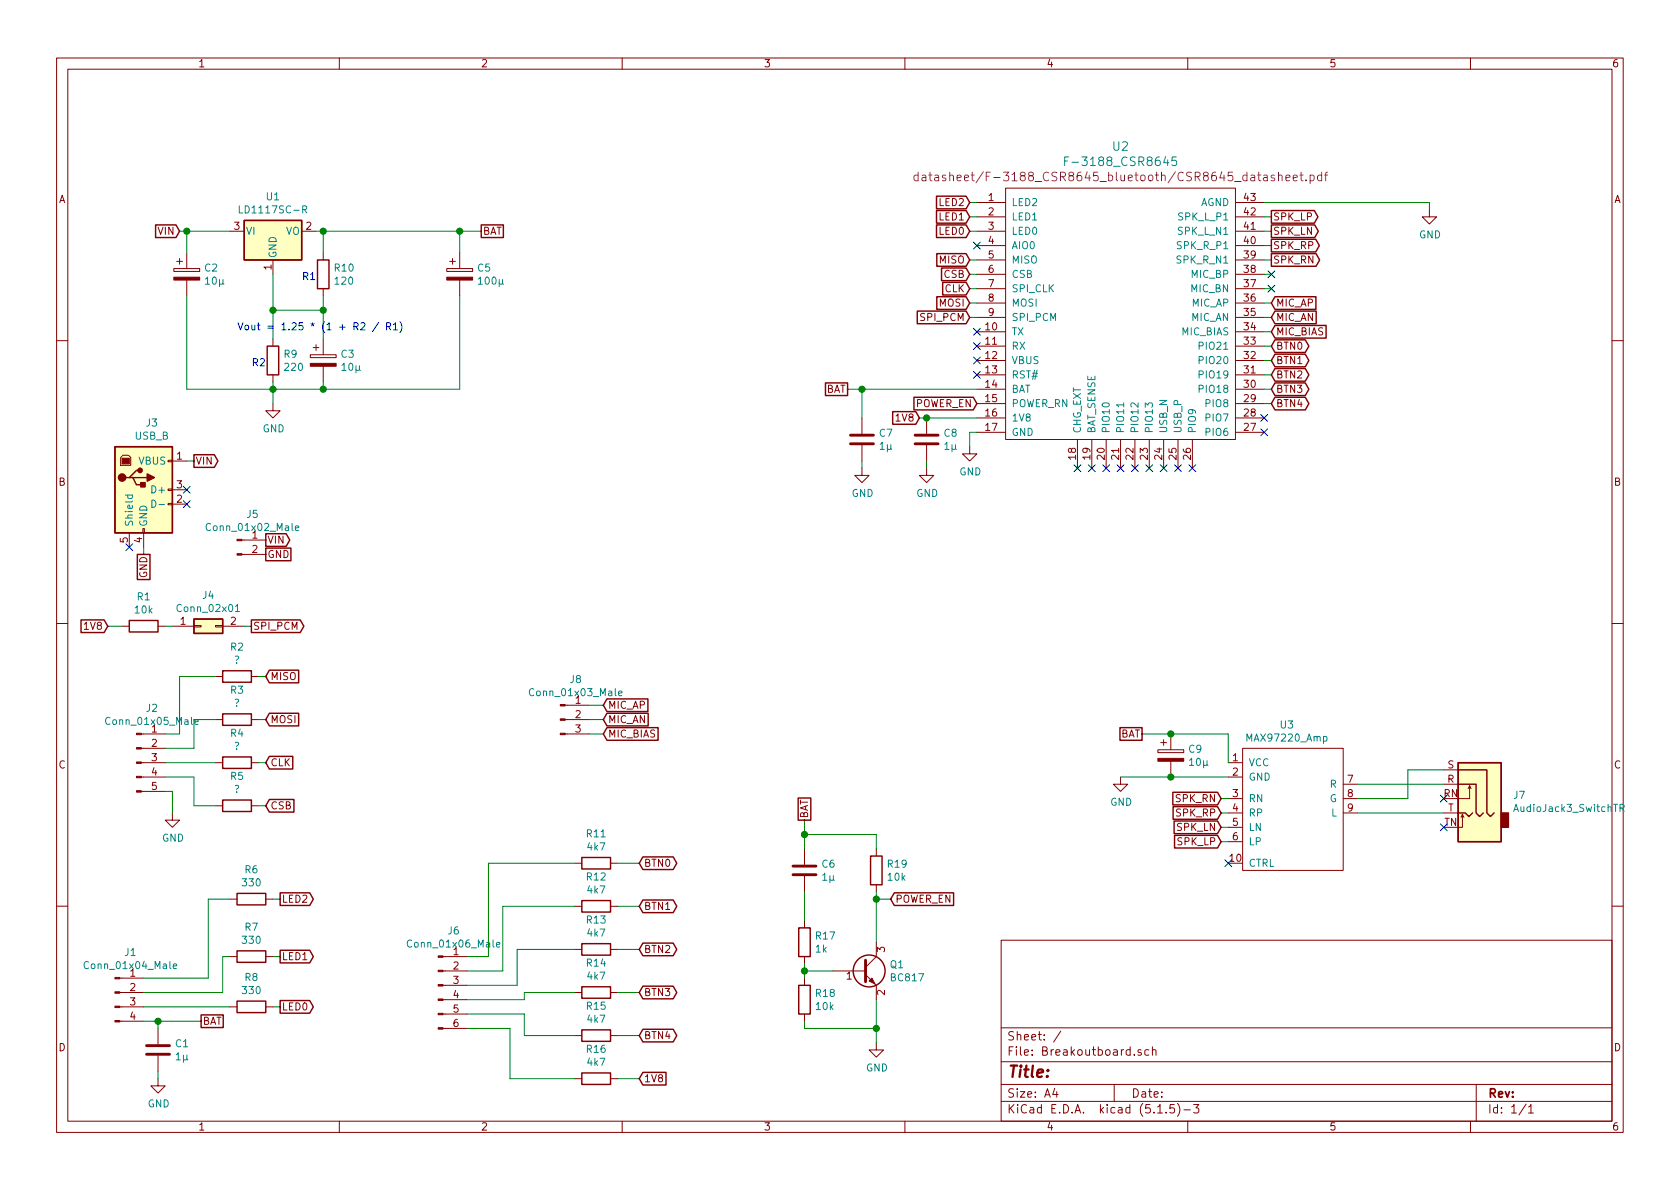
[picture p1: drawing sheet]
EESchema Schematic File Version 4
EELAYER 30 0
EELAYER END
$Descr A4 11693 8268
encoding utf-8
Sheet 1 1
Title ""
Date ""
Rev ""
Comp ""
Comment1 ""
Comment2 ""
Comment3 ""
Comment4 ""
$EndDescr
$Comp
L Breakoutboard-rescue:F-3188_CSR8645-F-3188_CSR8645 U2
U 1 1
P 8000 2950
F 0 "U2" H 7800 4893 60  0000 C CNN
F 1 "F-3188_CSR8645" H 7800 4787 60  0000 C CNN
F 2 "bluetooth:F-3188_CSR8645" H 8000 1250 60  0001 C CNN
F 3 "datasheet/F-3188_CSR8645_bluetooth/CSR8645_datasheet.pdf" H 7800 4681 60  0000 C CNN
	1    8000 2950
	1    0    0    -1  
$EndComp
$Comp
L Regulator_Linear:LD1117S33TR_SOT223 U1
U 1 1
P 1900 1600
F 0 "U1" H 1900 1842 50  0000 C CNN
F 1 "LD1117SC-R" H 1900 1751 50  0000 C CNN
F 2 "Package_TO_SOT_SMD:SOT-223-3_TabPin2" H 1900 1800 50  0001 C CNN
F 3 "http://www.st.com/st-web-ui/static/active/en/resource/technical/document/datasheet/CD00000544.pdf" H 2000 1350 50  0001 C CNN
	1    1900 1600
	1    0    0    -1  
$EndComp
$Comp
L Device:CP C2
U 1 1
P 1300 1900
F 0 "C2" H 1418 1946 50  0000 L CNN
F 1 "10µ" H 1418 1855 50  0000 L CNN
F 2 "Capacitor_THT:CP_Radial_D5.0mm_P2.00mm" H 1338 1750 50  0001 C CNN
F 3 "~" H 1300 1900 50  0001 C CNN
	1    1300 1900
	1    0    0    -1  
$EndComp
$Comp
L Device:CP C3
U 1 1
P 2250 2500
F 0 "C3" H 2368 2546 50  0000 L CNN
F 1 "10µ" H 2368 2455 50  0000 L CNN
F 2 "Capacitor_THT:CP_Radial_D5.0mm_P2.00mm" H 2288 2350 50  0001 C CNN
F 3 "~" H 2250 2500 50  0001 C CNN
	1    2250 2500
	1    0    0    -1  
$EndComp
$Comp
L Device:R R9
U 1 1
P 1900 2500
F 0 "R9" H 1970 2546 50  0000 L CNN
F 1 "220" H 1970 2455 50  0000 L CNN
F 2 "Resistor_SMD:R_0805_2012Metric_Pad1.15x1.40mm_HandSolder" V 1830 2500 50  0001 C CNN
F 3 "~" H 1900 2500 50  0001 C CNN
	1    1900 2500
	1    0    0    -1  
$EndComp
$Comp
L Device:R R10
U 1 1
P 2250 1900
F 0 "R10" H 2320 1946 50  0000 L CNN
F 1 "120" H 2320 1855 50  0000 L CNN
F 2 "Resistor_SMD:R_0805_2012Metric_Pad1.15x1.40mm_HandSolder" V 2180 1900 50  0001 C CNN
F 3 "~" H 2250 1900 50  0001 C CNN
	1    2250 1900
	1    0    0    -1  
$EndComp
Wire Wire Line
	1900 2800 1900 2700
Wire Wire Line
	1300 2050 1300 2700
Wire Wire Line
	1300 2700 1900 2700
Connection ~ 1900 2700
Wire Wire Line
	1900 2700 1900 2650
Wire Wire Line
	2250 2650 2250 2700
Wire Wire Line
	2250 2700 1900 2700
Connection ~ 2250 2700
Wire Wire Line
	1900 2350 1900 2150
Wire Wire Line
	1300 1750 1300 1600
Wire Wire Line
	2200 1600 2250 1600
Wire Wire Line
	2250 1600 2250 1750
Connection ~ 2250 1600
$Comp
L Device:CP C5
U 1 1
P 3200 1900
F 0 "C5" H 3318 1946 50  0000 L CNN
F 1 "100µ" H 3318 1855 50  0000 L CNN
F 2 "Capacitor_THT:CP_Radial_D6.3mm_P2.50mm" H 3238 1750 50  0001 C CNN
F 3 "~" H 3200 1900 50  0001 C CNN
	1    3200 1900
	1    0    0    -1  
$EndComp
Wire Wire Line
	3200 1600 3200 1750
Wire Wire Line
	3200 2050 3200 2700
Wire Wire Line
	1900 2150 2250 2150
Wire Wire Line
	2250 2050 2250 2150
Connection ~ 1900 2150
Wire Wire Line
	1900 2150 1900 1900
Connection ~ 2250 2150
Wire Wire Line
	2250 2150 2250 2350
Text Notes 1650 2300 0    50   ~ 0
Vout = 1.25 * (1 + R2 / R1)
Text Notes 2100 1950 0    50   ~ 0
R1
Text Notes 1750 2550 0    50   ~ 0
R2
$Comp
L power:GND #PWR0101
U 1 1
P 6750 3100
F 0 "#PWR0101" H 6750 2850 50  0001 C CNN
F 1 "GND" H 6755 2927 50  0000 C CNN
F 2 "" H 6750 3100 50  0001 C CNN
F 3 "" H 6750 3100 50  0001 C CNN
	1    6750 3100
	1    0    0    -1  
$EndComp
Wire Wire Line
	6750 3100 6750 3000
Wire Wire Line
	6750 3000 6800 3000
$Comp
L power:GND #PWR0102
U 1 1
P 9950 1450
F 0 "#PWR0102" H 9950 1200 50  0001 C CNN
F 1 "GND" H 9955 1277 50  0000 C CNN
F 2 "" H 9950 1450 50  0001 C CNN
F 3 "" H 9950 1450 50  0001 C CNN
	1    9950 1450
	1    0    0    -1  
$EndComp
Wire Wire Line
	8800 1400 9950 1400
Wire Wire Line
	9950 1400 9950 1450
$Comp
L power:GND #PWR0103
U 1 1
P 1900 2800
F 0 "#PWR0103" H 1900 2550 50  0001 C CNN
F 1 "GND" H 1905 2627 50  0000 C CNN
F 2 "" H 1900 2800 50  0001 C CNN
F 3 "" H 1900 2800 50  0001 C CNN
	1    1900 2800
	1    0    0    -1  
$EndComp
Text GLabel 3350 1600 2    50   UnSpc ~ 0
BAT
Wire Wire Line
	3200 1600 3350 1600
Connection ~ 3200 1600
Text GLabel 5900 2700 0    50   UnSpc ~ 0
BAT
Text GLabel 6400 2900 0    50   Input ~ 0
1V8
NoConn ~ 6800 2600
NoConn ~ 6800 2400
NoConn ~ 6800 2300
NoConn ~ 7500 3250
NoConn ~ 7600 3250
$Comp
L Connector:Conn_01x02_Male J5
U 1 1
P 1650 3750
F 0 "J5" H 1758 3931 50  0000 C CNN
F 1 "Conn_01x02_Male" H 1758 3840 50  0000 C CNN
F 2 "Connector_PinHeader_2.54mm:PinHeader_1x02_P2.54mm_Vertical" H 1650 3750 50  0001 C CNN
F 3 "~" H 1650 3750 50  0001 C CNN
	1    1650 3750
	1    0    0    -1  
$EndComp
Text GLabel 1850 3750 2    50   Output ~ 0
VIN
Text GLabel 1850 3850 2    50   UnSpc ~ 0
GND
Text GLabel 1250 1600 0    50   Input ~ 0
VIN
Wire Wire Line
	1250 1600 1300 1600
Connection ~ 1300 1600
Wire Wire Line
	1300 1600 1600 1600
NoConn ~ 8100 3250
NoConn ~ 8200 3250
NoConn ~ 6800 2500
$Comp
L Connector:Conn_01x04_Male J1
U 1 1
P 800 6900
F 0 "J1" H 908 7181 50  0000 C CNN
F 1 "Conn_01x04_Male" H 908 7090 50  0000 C CNN
F 2 "Connector_PinHeader_2.54mm:PinHeader_1x04_P2.54mm_Vertical" H 800 6900 50  0001 C CNN
F 3 "~" H 800 6900 50  0001 C CNN
	1    800  6900
	1    0    0    -1  
$EndComp
$Comp
L Device:R R6
U 1 1
P 1750 6250
F 0 "R6" V 1543 6250 50  0000 C CNN
F 1 "330" V 1634 6250 50  0000 C CNN
F 2 "Resistor_SMD:R_0805_2012Metric_Pad1.15x1.40mm_HandSolder" V 1680 6250 50  0001 C CNN
F 3 "~" H 1750 6250 50  0001 C CNN
	1    1750 6250
	0    1    1    0   
$EndComp
$Comp
L Device:R R8
U 1 1
P 1750 7000
F 0 "R8" V 1543 7000 50  0000 C CNN
F 1 "330" V 1634 7000 50  0000 C CNN
F 2 "Resistor_SMD:R_0805_2012Metric_Pad1.15x1.40mm_HandSolder" V 1680 7000 50  0001 C CNN
F 3 "~" H 1750 7000 50  0001 C CNN
	1    1750 7000
	0    1    1    0   
$EndComp
$Comp
L Device:R R7
U 1 1
P 1750 6650
F 0 "R7" V 1543 6650 50  0000 C CNN
F 1 "330" V 1634 6650 50  0000 C CNN
F 2 "Resistor_SMD:R_0805_2012Metric_Pad1.15x1.40mm_HandSolder" V 1680 6650 50  0001 C CNN
F 3 "~" H 1750 6650 50  0001 C CNN
	1    1750 6650
	0    1    1    0   
$EndComp
Text GLabel 1400 7100 2    50   UnSpc ~ 0
BAT
$Comp
L Device:R R16
U 1 1
P 4150 7500
F 0 "R16" V 3943 7500 50  0000 C CNN
F 1 "4k7" V 4034 7500 50  0000 C CNN
F 2 "Resistor_SMD:R_0805_2012Metric_Pad1.15x1.40mm_HandSolder" V 4080 7500 50  0001 C CNN
F 3 "~" H 4150 7500 50  0001 C CNN
	1    4150 7500
	0    1    1    0   
$EndComp
Text GLabel 4450 7500 2    50   Input ~ 0
1V8
NoConn ~ 6800 1700
Wire Wire Line
	1000 7000 1600 7000
Wire Wire Line
	1550 6900 1550 6650
Wire Wire Line
	1550 6650 1600 6650
Wire Wire Line
	1000 6900 1550 6900
Wire Wire Line
	1450 6800 1450 6250
Wire Wire Line
	1450 6250 1600 6250
Wire Wire Line
	1000 6800 1450 6800
Text GLabel 6800 2800 0    50   Input ~ 0
POWER_EN
$Comp
L Device:C C8
U 1 1
P 6450 3050
F 0 "C8" H 6565 3096 50  0000 L CNN
F 1 "1µ" H 6565 3005 50  0000 L CNN
F 2 "Capacitor_SMD:C_0805_2012Metric_Pad1.15x1.40mm_HandSolder" H 6488 2900 50  0001 C CNN
F 3 "~" H 6450 3050 50  0001 C CNN
	1    6450 3050
	1    0    0    -1  
$EndComp
Wire Wire Line
	6400 2900 6450 2900
Wire Wire Line
	6450 2900 6800 2900
Connection ~ 6450 2900
$Comp
L power:GND #PWR0104
U 1 1
P 6450 3250
F 0 "#PWR0104" H 6450 3000 50  0001 C CNN
F 1 "GND" H 6455 3077 50  0000 C CNN
F 2 "" H 6450 3250 50  0001 C CNN
F 3 "" H 6450 3250 50  0001 C CNN
	1    6450 3250
	1    0    0    -1  
$EndComp
Wire Wire Line
	6450 3250 6450 3200
$Comp
L Device:C C7
U 1 1
P 6000 3050
F 0 "C7" H 6115 3096 50  0000 L CNN
F 1 "1µ" H 6115 3005 50  0000 L CNN
F 2 "Capacitor_SMD:C_0805_2012Metric_Pad1.15x1.40mm_HandSolder" H 6038 2900 50  0001 C CNN
F 3 "~" H 6000 3050 50  0001 C CNN
	1    6000 3050
	1    0    0    -1  
$EndComp
Wire Wire Line
	5900 2700 6000 2700
Wire Wire Line
	6000 2700 6000 2900
Wire Wire Line
	6000 2700 6800 2700
Connection ~ 6000 2700
$Comp
L power:GND #PWR0105
U 1 1
P 6000 3250
F 0 "#PWR0105" H 6000 3000 50  0001 C CNN
F 1 "GND" H 6005 3077 50  0000 C CNN
F 2 "" H 6000 3250 50  0001 C CNN
F 3 "" H 6000 3250 50  0001 C CNN
	1    6000 3250
	1    0    0    -1  
$EndComp
Wire Wire Line
	6000 3200 6000 3250
Text GLabel 5600 5700 1    50   UnSpc ~ 0
BAT
$Comp
L Device:C C6
U 1 1
P 5600 6050
F 0 "C6" H 5715 6096 50  0000 L CNN
F 1 "1µ" H 5715 6005 50  0000 L CNN
F 2 "Capacitor_SMD:C_0805_2012Metric_Pad1.15x1.40mm_HandSolder" H 5638 5900 50  0001 C CNN
F 3 "~" H 5600 6050 50  0001 C CNN
	1    5600 6050
	1    0    0    -1  
$EndComp
$Comp
L Device:R R17
U 1 1
P 5600 6550
F 0 "R17" H 5670 6596 50  0000 L CNN
F 1 "1k" H 5670 6505 50  0000 L CNN
F 2 "Resistor_SMD:R_0805_2012Metric_Pad1.15x1.40mm_HandSolder" V 5530 6550 50  0001 C CNN
F 3 "~" H 5600 6550 50  0001 C CNN
	1    5600 6550
	1    0    0    -1  
$EndComp
$Comp
L Device:R R19
U 1 1
P 6100 6050
F 0 "R19" H 6170 6096 50  0000 L CNN
F 1 "10k" H 6170 6005 50  0000 L CNN
F 2 "Resistor_SMD:R_0805_2012Metric_Pad1.15x1.40mm_HandSolder" V 6030 6050 50  0001 C CNN
F 3 "~" H 6100 6050 50  0001 C CNN
	1    6100 6050
	1    0    0    -1  
$EndComp
Text GLabel 6200 6250 2    50   Input ~ 0
POWER_EN
$Comp
L Device:R R18
U 1 1
P 5600 6950
F 0 "R18" H 5670 6996 50  0000 L CNN
F 1 "10k" H 5670 6905 50  0000 L CNN
F 2 "Resistor_SMD:R_0805_2012Metric_Pad1.15x1.40mm_HandSolder" V 5530 6950 50  0001 C CNN
F 3 "~" H 5600 6950 50  0001 C CNN
	1    5600 6950
	1    0    0    -1  
$EndComp
Wire Wire Line
	5600 5700 5600 5800
Wire Wire Line
	5600 6200 5600 6400
Wire Wire Line
	5600 6700 5600 6750
Wire Wire Line
	5600 6750 5800 6750
Connection ~ 5600 6750
Wire Wire Line
	5600 6750 5600 6800
Wire Wire Line
	6100 6200 6100 6250
Wire Wire Line
	5600 5800 6100 5800
Wire Wire Line
	6100 5800 6100 5900
Connection ~ 5600 5800
Wire Wire Line
	5600 5800 5600 5900
Wire Wire Line
	6200 6250 6100 6250
Connection ~ 6100 6250
Wire Wire Line
	6100 6250 6100 6550
Wire Wire Line
	5600 7100 5600 7150
Wire Wire Line
	5600 7150 6100 7150
Wire Wire Line
	6100 7150 6100 6950
$Comp
L power:GND #PWR0106
U 1 1
P 6100 7250
F 0 "#PWR0106" H 6100 7000 50  0001 C CNN
F 1 "GND" H 6105 7077 50  0000 C CNN
F 2 "" H 6100 7250 50  0001 C CNN
F 3 "" H 6100 7250 50  0001 C CNN
	1    6100 7250
	1    0    0    -1  
$EndComp
Wire Wire Line
	6100 7250 6100 7150
Connection ~ 6100 7150
$Comp
L Transistor_BJT:BC817 Q1
U 1 1
P 6000 6750
F 0 "Q1" H 6191 6796 50  0000 L CNN
F 1 "BC817" H 6191 6705 50  0000 L CNN
F 2 "Package_TO_SOT_SMD:SOT-23" H 6200 6675 50  0001 L CIN
F 3 "http://www.fairchildsemi.com/ds/BC/BC817.pdf" H 6000 6750 50  0001 L CNN
	1    6000 6750
	1    0    0    -1  
$EndComp
Wire Wire Line
	1000 7100 1100 7100
$Comp
L Device:C C1
U 1 1
P 1100 7300
F 0 "C1" H 1215 7346 50  0000 L CNN
F 1 "1µ" H 1215 7255 50  0000 L CNN
F 2 "Capacitor_SMD:C_0805_2012Metric_Pad1.15x1.40mm_HandSolder" H 1138 7150 50  0001 C CNN
F 3 "~" H 1100 7300 50  0001 C CNN
	1    1100 7300
	1    0    0    -1  
$EndComp
$Comp
L power:GND #PWR0107
U 1 1
P 1100 7500
F 0 "#PWR0107" H 1100 7250 50  0001 C CNN
F 1 "GND" H 1105 7327 50  0000 C CNN
F 2 "" H 1100 7500 50  0001 C CNN
F 3 "" H 1100 7500 50  0001 C CNN
	1    1100 7500
	1    0    0    -1  
$EndComp
Wire Wire Line
	1100 7450 1100 7500
Wire Wire Line
	1100 7150 1100 7100
Connection ~ 1100 7100
Wire Wire Line
	1100 7100 1400 7100
Wire Wire Line
	4300 7500 4450 7500
Text GLabel 8850 2400 2    50   BiDi ~ 0
BTN0
Text GLabel 8850 2500 2    50   BiDi ~ 0
BTN1
Text GLabel 8850 2600 2    50   BiDi ~ 0
BTN2
Text GLabel 8850 2700 2    50   BiDi ~ 0
BTN3
Text GLabel 8850 2800 2    50   BiDi ~ 0
BTN4
Wire Wire Line
	8800 2400 8850 2400
Wire Wire Line
	8800 2500 8850 2500
Wire Wire Line
	8800 2600 8850 2600
Wire Wire Line
	8800 2700 8850 2700
Wire Wire Line
	8800 2800 8850 2800
Text GLabel 4450 7200 2    50   BiDi ~ 0
BTN4
$Comp
L Device:R R15
U 1 1
P 4150 7200
F 0 "R15" V 3943 7200 50  0000 C CNN
F 1 "4k7" V 4034 7200 50  0000 C CNN
F 2 "Resistor_SMD:R_0805_2012Metric_Pad1.15x1.40mm_HandSolder" V 4080 7200 50  0001 C CNN
F 3 "~" H 4150 7200 50  0001 C CNN
	1    4150 7200
	0    1    1    0   
$EndComp
$Comp
L Device:R R14
U 1 1
P 4150 6900
F 0 "R14" V 3943 6900 50  0000 C CNN
F 1 "4k7" V 4034 6900 50  0000 C CNN
F 2 "Resistor_SMD:R_0805_2012Metric_Pad1.15x1.40mm_HandSolder" V 4080 6900 50  0001 C CNN
F 3 "~" H 4150 6900 50  0001 C CNN
	1    4150 6900
	0    1    1    0   
$EndComp
$Comp
L Device:R R13
U 1 1
P 4150 6600
F 0 "R13" V 3943 6600 50  0000 C CNN
F 1 "4k7" V 4034 6600 50  0000 C CNN
F 2 "Resistor_SMD:R_0805_2012Metric_Pad1.15x1.40mm_HandSolder" V 4080 6600 50  0001 C CNN
F 3 "~" H 4150 6600 50  0001 C CNN
	1    4150 6600
	0    1    1    0   
$EndComp
$Comp
L Device:R R12
U 1 1
P 4150 6300
F 0 "R12" V 3943 6300 50  0000 C CNN
F 1 "4k7" V 4034 6300 50  0000 C CNN
F 2 "Resistor_SMD:R_0805_2012Metric_Pad1.15x1.40mm_HandSolder" V 4080 6300 50  0001 C CNN
F 3 "~" H 4150 6300 50  0001 C CNN
	1    4150 6300
	0    1    1    0   
$EndComp
$Comp
L Device:R R11
U 1 1
P 4150 6000
F 0 "R11" V 3943 6000 50  0000 C CNN
F 1 "4k7" V 4034 6000 50  0000 C CNN
F 2 "Resistor_SMD:R_0805_2012Metric_Pad1.15x1.40mm_HandSolder" V 4080 6000 50  0001 C CNN
F 3 "~" H 4150 6000 50  0001 C CNN
	1    4150 6000
	0    1    1    0   
$EndComp
Text GLabel 4450 6900 2    50   BiDi ~ 0
BTN3
Text GLabel 4450 6600 2    50   BiDi ~ 0
BTN2
Text GLabel 4450 6300 2    50   BiDi ~ 0
BTN1
Text GLabel 4450 6000 2    50   BiDi ~ 0
BTN0
Wire Wire Line
	4300 7200 4450 7200
Wire Wire Line
	4300 6900 4450 6900
Wire Wire Line
	4300 6600 4450 6600
Wire Wire Line
	4300 6300 4450 6300
Wire Wire Line
	4300 6000 4450 6000
Wire Wire Line
	3550 7150 3550 7500
Wire Wire Line
	3550 7500 4000 7500
Wire Wire Line
	3650 7050 3650 7200
Wire Wire Line
	3650 7200 4000 7200
Wire Wire Line
	3650 6950 3650 6900
Wire Wire Line
	3650 6900 4000 6900
Wire Wire Line
	3600 6850 3600 6600
Wire Wire Line
	3600 6600 4000 6600
Wire Wire Line
	3500 6750 3500 6300
Wire Wire Line
	3500 6300 4000 6300
$Comp
L Connector:Conn_01x06_Male J6
U 1 1
P 3050 6850
F 0 "J6" H 3158 7231 50  0000 C CNN
F 1 "Conn_01x06_Male" H 3158 7140 50  0000 C CNN
F 2 "Connector_PinHeader_2.54mm:PinHeader_1x06_P2.54mm_Vertical" H 3050 6850 50  0001 C CNN
F 3 "~" H 3050 6850 50  0001 C CNN
	1    3050 6850
	1    0    0    -1  
$EndComp
Wire Wire Line
	3250 6650 3400 6650
Wire Wire Line
	3400 6650 3400 6000
Wire Wire Line
	3400 6000 4000 6000
Wire Wire Line
	3250 6750 3500 6750
Wire Wire Line
	3250 6850 3600 6850
Wire Wire Line
	3250 6950 3650 6950
Wire Wire Line
	3250 7050 3650 7050
Wire Wire Line
	3250 7150 3550 7150
$Comp
L Connector_Generic:Conn_02x01 J4
U 1 1
P 1400 4350
F 0 "J4" H 1450 4567 50  0000 C CNN
F 1 "Conn_02x01" H 1450 4476 50  0000 C CNN
F 2 "Connector_PinHeader_2.54mm:PinHeader_2x01_P2.54mm_Vertical" H 1400 4350 50  0001 C CNN
F 3 "~" H 1400 4350 50  0001 C CNN
	1    1400 4350
	1    0    0    -1  
$EndComp
Text GLabel 1750 4350 2    50   Output ~ 0
SPI_PCM
Wire Wire Line
	1700 4350 1750 4350
Wire Wire Line
	1150 4350 1200 4350
Wire Wire Line
	850  4350 750  4350
Text GLabel 750  4350 0    50   Input ~ 0
1V8
$Comp
L Device:R R1
U 1 1
P 1000 4350
F 0 "R1" V 793 4350 50  0000 C CNN
F 1 "10k" V 884 4350 50  0000 C CNN
F 2 "Resistor_SMD:R_0805_2012Metric_Pad1.15x1.40mm_HandSolder" V 930 4350 50  0001 C CNN
F 3 "~" H 1000 4350 50  0001 C CNN
	1    1000 4350
	0    1    1    0   
$EndComp
$Comp
L Connector:Conn_01x05_Male J2
U 1 1
P 950 5300
F 0 "J2" H 1058 5681 50  0000 C CNN
F 1 "Conn_01x05_Male" H 1058 5590 50  0000 C CNN
F 2 "Connector_PinHeader_2.54mm:PinHeader_1x05_P2.54mm_Vertical" H 950 5300 50  0001 C CNN
F 3 "~" H 950 5300 50  0001 C CNN
	1    950  5300
	1    0    0    -1  
$EndComp
$Comp
L Device:R R5
U 1 1
P 1650 5600
F 0 "R5" V 1443 5600 50  0000 C CNN
F 1 "?" V 1534 5600 50  0000 C CNN
F 2 "Resistor_SMD:R_0805_2012Metric_Pad1.15x1.40mm_HandSolder" V 1580 5600 50  0001 C CNN
F 3 "~" H 1650 5600 50  0001 C CNN
	1    1650 5600
	0    1    1    0   
$EndComp
$Comp
L Device:R R4
U 1 1
P 1650 5300
F 0 "R4" V 1443 5300 50  0000 C CNN
F 1 "?" V 1534 5300 50  0000 C CNN
F 2 "Resistor_SMD:R_0805_2012Metric_Pad1.15x1.40mm_HandSolder" V 1580 5300 50  0001 C CNN
F 3 "~" H 1650 5300 50  0001 C CNN
	1    1650 5300
	0    1    1    0   
$EndComp
$Comp
L Device:R R3
U 1 1
P 1650 5000
F 0 "R3" V 1443 5000 50  0000 C CNN
F 1 "?" V 1534 5000 50  0000 C CNN
F 2 "Resistor_SMD:R_0805_2012Metric_Pad1.15x1.40mm_HandSolder" V 1580 5000 50  0001 C CNN
F 3 "~" H 1650 5000 50  0001 C CNN
	1    1650 5000
	0    1    1    0   
$EndComp
$Comp
L Device:R R2
U 1 1
P 1650 4700
F 0 "R2" V 1443 4700 50  0000 C CNN
F 1 "?" V 1534 4700 50  0000 C CNN
F 2 "Resistor_SMD:R_0805_2012Metric_Pad1.15x1.40mm_HandSolder" V 1580 4700 50  0001 C CNN
F 3 "~" H 1650 4700 50  0001 C CNN
	1    1650 4700
	0    1    1    0   
$EndComp
$Comp
L power:GND #PWR0108
U 1 1
P 1200 5650
F 0 "#PWR0108" H 1200 5400 50  0001 C CNN
F 1 "GND" H 1205 5477 50  0000 C CNN
F 2 "" H 1200 5650 50  0001 C CNN
F 3 "" H 1200 5650 50  0001 C CNN
	1    1200 5650
	1    0    0    -1  
$EndComp
Wire Wire Line
	1150 5500 1200 5500
Wire Wire Line
	1200 5500 1200 5650
Wire Wire Line
	1150 5300 1500 5300
Wire Wire Line
	1150 5400 1350 5400
Wire Wire Line
	1350 5400 1350 5600
Wire Wire Line
	1350 5600 1500 5600
Wire Wire Line
	1150 5200 1350 5200
Wire Wire Line
	1350 5200 1350 5000
Wire Wire Line
	1350 5000 1500 5000
Wire Wire Line
	1150 5100 1250 5100
Wire Wire Line
	1250 5100 1250 4700
Wire Wire Line
	1250 4700 1500 4700
Text GLabel 1850 5300 2    50   Input ~ 0
CLK
Text GLabel 1850 5600 2    50   Input ~ 0
CSB
Text GLabel 1850 5000 2    50   Input ~ 0
MOSI
Text GLabel 1850 4700 2    50   Input ~ 0
MISO
Wire Wire Line
	1800 4700 1850 4700
Wire Wire Line
	1800 5000 1850 5000
Wire Wire Line
	1800 5300 1850 5300
Wire Wire Line
	1800 5600 1850 5600
Text GLabel 1950 7000 2    50   Output ~ 0
LED0
Text GLabel 1950 6650 2    50   Output ~ 0
LED1
Text GLabel 1950 6250 2    50   Output ~ 0
LED2
Wire Wire Line
	1900 6250 1950 6250
Wire Wire Line
	1900 6650 1950 6650
Wire Wire Line
	1900 7000 1950 7000
Text GLabel 6750 1400 0    50   Input ~ 0
LED2
Text GLabel 6750 1500 0    50   Input ~ 0
LED1
Text GLabel 6750 1600 0    50   Input ~ 0
LED0
Wire Wire Line
	6750 1600 6800 1600
Wire Wire Line
	6750 1500 6800 1500
Wire Wire Line
	6750 1400 6800 1400
Text GLabel 6750 1800 0    50   Input ~ 0
MISO
Text GLabel 6750 1900 0    50   Input ~ 0
CSB
Text GLabel 6750 2000 0    50   Input ~ 0
CLK
Text GLabel 6750 2100 0    50   Input ~ 0
MOSI
Text GLabel 6750 2200 0    50   Input ~ 0
SPI_PCM
Wire Wire Line
	6750 2200 6800 2200
Wire Wire Line
	6750 2100 6800 2100
Wire Wire Line
	6750 2000 6800 2000
Wire Wire Line
	6750 1900 6800 1900
Wire Wire Line
	6750 1800 6800 1800
$Comp
L Device:CP C9
U 1 1
P 8150 5250
F 0 "C9" H 8268 5296 50  0000 L CNN
F 1 "10µ" H 8268 5205 50  0000 L CNN
F 2 "Capacitor_THT:CP_Radial_D5.0mm_P2.00mm" H 8188 5100 50  0001 C CNN
F 3 "~" H 8150 5250 50  0001 C CNN
	1    8150 5250
	1    0    0    -1  
$EndComp
$Comp
L power:GND #PWR0109
U 1 1
P 7800 5400
F 0 "#PWR0109" H 7800 5150 50  0001 C CNN
F 1 "GND" H 7805 5227 50  0000 C CNN
F 2 "" H 7800 5400 50  0001 C CNN
F 3 "" H 7800 5400 50  0001 C CNN
	1    7800 5400
	1    0    0    -1  
$EndComp
Wire Wire Line
	7800 5400 8150 5400
Wire Wire Line
	8150 5400 8550 5400
Connection ~ 8150 5400
Wire Wire Line
	8550 5300 8550 5100
Wire Wire Line
	8550 5100 8150 5100
Wire Wire Line
	8150 5100 7950 5100
Connection ~ 8150 5100
Text GLabel 7950 5100 0    50   UnSpc ~ 0
BAT
Text GLabel 8850 1500 2    50   Output ~ 0
SPK_LP
Text GLabel 8850 1600 2    50   Output ~ 0
SPK_LN
Text GLabel 8850 1700 2    50   Output ~ 0
SPK_RP
Text GLabel 8850 1800 2    50   Output ~ 0
SPK_RN
Wire Wire Line
	8800 1500 8850 1500
Wire Wire Line
	8800 1600 8850 1600
Wire Wire Line
	8800 1700 8850 1700
Wire Wire Line
	8800 1800 8850 1800
Text GLabel 8500 5750 0    50   Input ~ 0
SPK_LN
Text GLabel 8500 5650 0    50   Input ~ 0
SPK_RP
Text GLabel 8500 5550 0    50   Input ~ 0
SPK_RN
Text GLabel 8500 5850 0    50   Input ~ 0
SPK_LP
Wire Wire Line
	8500 5550 8550 5550
Wire Wire Line
	8500 5650 8550 5650
Wire Wire Line
	8500 5750 8550 5750
Wire Wire Line
	8500 5850 8550 5850
$Comp
L Connector:AudioJack3_SwitchTR J7
U 1 1
P 10250 5450
F 0 "J7" H 9970 5375 50  0000 R CNN
F 1 "AudioJack3_SwitchTR" H 9970 5284 50  0000 R CNN
F 2 "Connector_Audio:Jack_3.5mm_Ledino_KB3SPRS_Horizontal" H 10250 5450 50  0001 C CNN
F 3 "~" H 10250 5450 50  0001 C CNN
	1    10250 5450
	-1   0    0    -1  
$EndComp
Wire Wire Line
	10050 5650 9450 5650
Wire Wire Line
	9450 5450 10050 5450
Wire Wire Line
	9450 5550 9800 5550
Wire Wire Line
	9800 5550 9800 5350
Wire Wire Line
	9800 5350 10050 5350
NoConn ~ 10050 5750
NoConn ~ 10050 5550
$Comp
L Connector:USB_B J3
U 1 1
P 1000 3400
F 0 "J3" H 1057 3867 50  0000 C CNN
F 1 "USB_B" H 1057 3776 50  0000 C CNN
F 2 "Connector_USB:USB_B_OST_USB-B1HSxx_Horizontal" H 1150 3350 50  0001 C CNN
F 3 " ~" H 1150 3350 50  0001 C CNN
	1    1000 3400
	1    0    0    -1  
$EndComp
Text GLabel 1000 3850 3    50   UnSpc ~ 0
GND
Text GLabel 1350 3200 2    50   Output ~ 0
VIN
Wire Wire Line
	1300 3200 1350 3200
Wire Wire Line
	1000 3800 1000 3850
NoConn ~ 1300 3400
NoConn ~ 1300 3500
NoConn ~ 900  3800
$Comp
L Breakoutboard-rescue:MAX97220_Amp-Custom U3
U 1 1
P 9000 5550
F 0 "U3" H 8958 6065 50  0000 C CNN
F 1 "MAX97220_Amp" H 8958 5974 50  0000 C CNN
F 2 "bluetooth:MAX97220_amp" H 9050 5550 50  0001 C CNN
F 3 "" H 9050 5550 50  0001 C CNN
	1    9000 5550
	1    0    0    -1  
$EndComp
NoConn ~ 8550 6000
Text GLabel 8850 2100 2    50   Input ~ 0
MIC_AP
Text GLabel 8850 2200 2    50   Input ~ 0
MIC_AN
Text GLabel 8850 2300 2    50   Input ~ 0
MIC_BIAS
Wire Wire Line
	8800 1900 8850 1900
Wire Wire Line
	8800 2000 8850 2000
Wire Wire Line
	8850 2100 8800 2100
Wire Wire Line
	8800 2200 8850 2200
Wire Wire Line
	8850 2300 8800 2300
Text GLabel 4200 4900 2    50   Input ~ 0
MIC_AP
Text GLabel 4200 5000 2    50   Input ~ 0
MIC_AN
Text GLabel 4200 5100 2    50   Input ~ 0
MIC_BIAS
Wire Wire Line
	4100 4900 4200 4900
Wire Wire Line
	4100 5000 4200 5000
Wire Wire Line
	4100 5100 4200 5100
Wire Wire Line
	2250 2700 3200 2700
Wire Wire Line
	2250 1600 3200 1600
NoConn ~ 7700 3250
NoConn ~ 7800 3250
NoConn ~ 8300 3250
NoConn ~ 8850 1900
NoConn ~ 8850 2000
$Comp
L Connector:Conn_01x03_Male J8
U 1 1
P 3900 5000
F 0 "J8" H 4008 5281 50  0000 C CNN
F 1 "Conn_01x03_Male" H 4008 5190 50  0000 C CNN
F 2 "Connector_PinHeader_2.54mm:PinHeader_1x03_P2.54mm_Vertical" H 3900 5000 50  0001 C CNN
F 3 "~" H 3900 5000 50  0001 C CNN
	1    3900 5000
	1    0    0    -1  
$EndComp
NoConn ~ 8800 2900
NoConn ~ 8800 3000
NoConn ~ 8000 3250
NoConn ~ 7900 3250
$EndSCHEMATC
